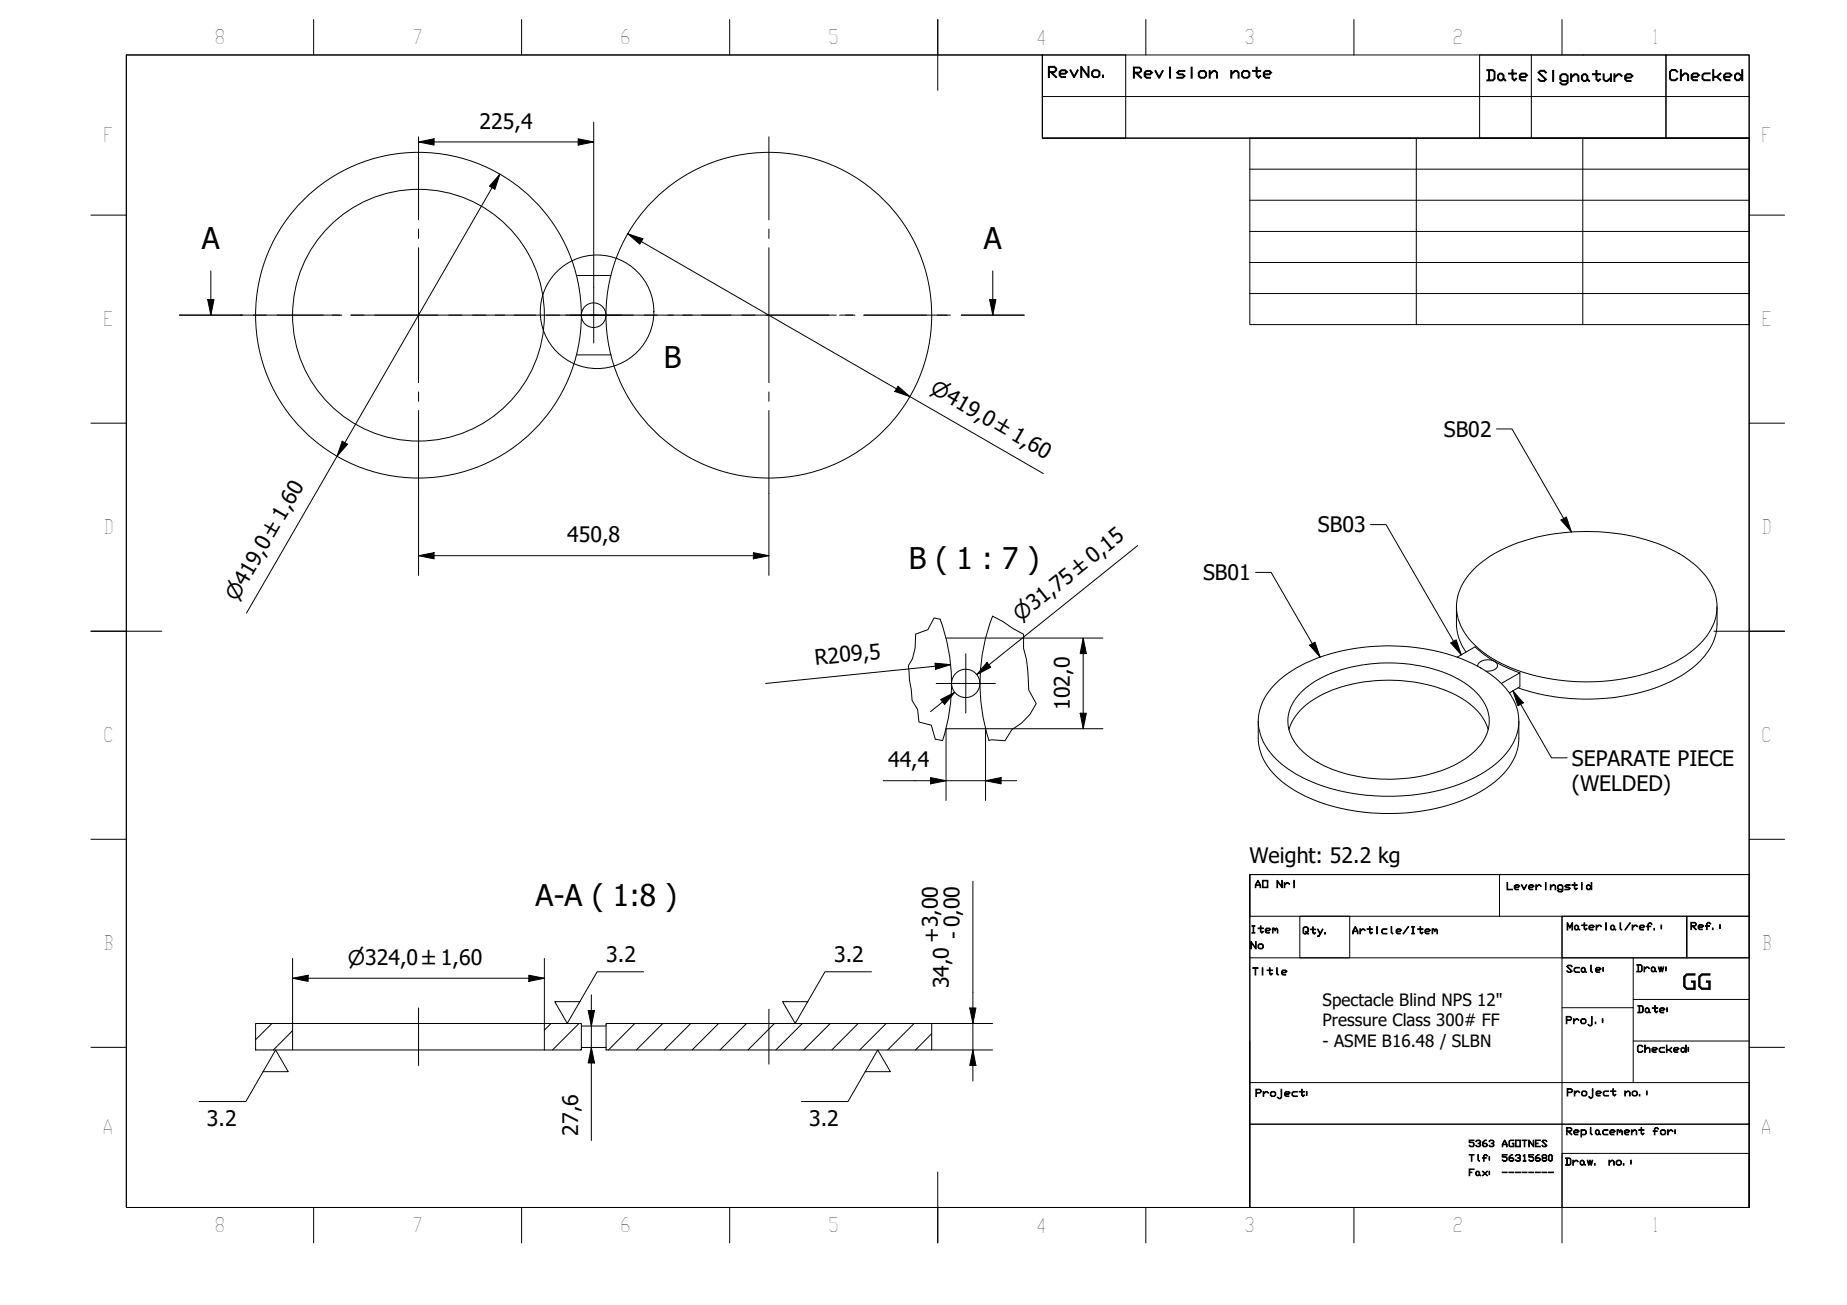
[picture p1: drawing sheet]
<svg xmlns="http://www.w3.org/2000/svg" width="297mm" height="210mm" viewBox="0 0 297 210" stroke-linecap="round" stroke-linejoin="round" font-family="sans-serif">
<!-- layer: Hatch (ISO) -->
<g fill="none" stroke="#000" stroke-width=".16">
<path d="M43.7 164.6l-2.6 2.6M47.1 165.8l-3.1 3.1M88.6 164.6l-1.1 1.1M93.1 164.6l-4.2 4.3M93.5 168.7l-.2 .2M97.6 164.6l-.1 .2M102.1 164.6l-4.2 4.3M106.6 164.6l-4.3 4.3M111.1 164.6l-4.3 4.3M115.6 164.6l-4.3 4.3M120.1 164.6l-4.3 4.3M124.5 164.6l-4.2 4.3"/>
<path d="M129 164.6l-4.2 4.3M133.5 164.6l-4.2 4.3M138 164.6l-4.2 4.3M142.5 164.6l-4.2 4.3M147 164.6l-4.3 4.3M149.8 166.3l-2.6 2.6"/>
</g>
<!-- layer: Visible (ISO) -->
<g fill="none" stroke="#000" stroke-width=".16">
<path d="M92.7 57.1h5.6M92.7 44.3h5.6M151.2 99.6a29.9 29.9 0 0 1 .4 19.5M159.6 99.1a29.9 29.9 0 0 0-.6 20M234.2 97.6v2.8a7.9 7.9 0 0 0 1.6 4.5M237 91.5a22.5 22.5 0 0 1 11.9-5.5 33.4 33.4 0 0 1 20.4 2.7 12.7 12.7 0 0 1 6.5 6.8 8 8 0 0 1-2.5 8.1 22.9 22.9 0 0 1-12.7 5.7 33 33 0 0 1-19.6-2.8 12.6 12.6 0 0 1-6.5-6.8 8 8 0 0 1 2.5-8.2zM276.1 97.6v2.8a9.1 9.1 0 0 1-3.7 6.9 26.5 26.5 0 0 1-15.2 5.1 33.4 33.4 0 0 1-13.1-1.8M146.1 107.1l.2 2.3M152.1 117.2h6.4M152.1 102.6h6.4M202.4 116v2.8a9.8 9.8 0 0 0 4.9 7.7 29.3 29.3 0 0 0 16.9 4.3 27.9 27.9 0 0 0 15.7-4.7 9.6 9.6 0 0 0 4.4-7.3v-2.8M205.2 109.9a23.8 23.8 0 0 1 13.6-5.7 32.3 32.3 0 0 1 19.3 3.2 11.7 11.7 0 0 1 6 7 8.1 8.1 0 0 1-2.7 7.6 23.6 23.6 0 0 1-13.6 5.8 32.3 32.3 0 0 1-19.3-3.3 11.6 11.6 0 0 1-6-6.9 8.1 8.1 0 0 1 2.7-7.7z"/>
<path d="M207.3 117.4a9.5 9.5 0 0 1 5.1-5.6 25.5 25.5 0 0 1 22.4 .3 9.1 9.1 0 0 1 4.5 5.3M209.1 111.5a17.8 17.8 0 0 1 10.5-4.6 25 25 0 0 1 15.5 2.6 8.4 8.4 0 0 1 4.4 5.9 6.9 6.9 0 0 1-3 6 21.6 21.6 0 0 1-13.1 3.9 22.1 22.1 0 0 1-13.1-3.7 6.9 6.9 0 0 1-3.1-6.6 7 7 0 0 1 1.9-3.5zM234.4 105.7l2.8-1.7a19.2 19.2 0 0 0 7.2 4.2M237.7 107.2a1.15 1.15 0 0 1 1.3-1.1 1.67 1.67 0 0 1 1.8 .8 1.13 1.13 0 0 1-1.3 1h-.5M241.4 109.9l3-1.7v2.3l-1.7 1M41.1 164.6h6v4.3h-6zM47.1 168.9h40.4M47.1 164.6h40.4M87.5 164.6h6v4.3h-6zM93.5 168.5h4M93.5 165h4M97.5 164.6h52.3v4.3h-52.3z"/>
<circle cx="67.3" cy="50.7" r="26.2"/>
<circle cx="67.3" cy="50.7" r="20.2"/>
<circle cx="95.5" cy="50.7" r="1.98"/>
<circle cx="123.6" cy="50.7" r="26.2"/>
<circle cx="155.3" cy="109.9" r="2.28"/>
</g>
<!-- layer: Break Line (ISO) -->
<path d="M151.2 99.6l-1-.2-1 1.9-1.9 .7-.1 2.2-.5 1.8-.6 1.1M159.6 99.1l1.7 .9 1.6 1.1 1.7 .9v2.3a23.9 23.9 0 0 1 .8 6.7l1.2 2.2-.9 1.7-1.4 1.4-1.6 1.1-1.1 1.7-2.1-.1-.5 .1M146.3 109.4l.3 1.5 .1 1.8 .9 1.4 .2 2 2 .5 .6 2.3 1.2 .2" fill="none" stroke="#000" stroke-width=".16"/>
<!-- layer: Section Line (ISO) -->
<g fill="none" stroke="#000" stroke-width=".16">
<path d="M28.9 50.7h10.1M33.4 48.2h1l-.5 2.5zM33.9 43.6v7.1M40.7 50.7h2.1M44.6 50.7h10.1M56.4 50.7h2.1M60.3 50.7h10.1M72.2 50.7h2.1M76 50.7h10.1M87.9 50.7h2.1M91.7 50.7h10.1M103.6 50.7h2.1"/>
<path d="M107.4 50.7h10.2M119.3 50.7h2.1M123.2 50.7h10.1M135 50.7h2.1M138.9 50.7h10.1M150.7 50.7h2.1M154.6 50.7h10.1M159.2 48.2h1l-.5 2.5zM159.7 43.6v7.1"/>
</g>
<path d="M33.4 48.2h1l-.5 2.5zM159.2 48.2h1l-.5 2.5z" fill="#000"/>
<!-- layer: Detail Boundary (ISO) -->
<circle cx="96" cy="50.1" r="9.1" fill="none" stroke="#000" stroke-width=".16"/>
<!-- layer: BOXES -->
<g fill="none" stroke="#000" stroke-width=".16">
<path d="M167.6 8.8v6.7h113.7M167.6 15.5v6.7h113.7M167.6 8.8h13.4v13.4h-13.4zM238 8.8h29.9v13.4h-29.9zM246.3 8.8v13.4M267.9 8.8h13.4v13.4h-13.4zM201 140.7h80.3h-80.3v6.7h80.3v-6.7v53.5h-80.3zM201 154.1h80.3M209 147.4h8.1v6.7h-8.1zM241.2 140.7v6.7M251.2 147.4h20.1v6.7v-6.7h10v6.7h-30.1zM251.2 147.4v46.8v-8.7h30.1v8.7"/>
<path d="M262.7 154.1v8h-11.5M201 174.1h80.3v6.7h-80.3v13.4M201 167.4v13.4h80.3v13.4M262.7 162.1v12M262.7 160.8h18.6M262.7 167.4h18.6M201 194.2h80.3"/>
</g>
<!-- layer: BORDER -->
<g fill="none" stroke="#000" stroke-width=".16">
<path d="M20.3 8.8h261v185.4h-261zM50.4 3.1v5.7M83.9 3.1v5.7M117.3 3.1v5.7M150.8 3.1v11.4M184.3 3.1v5.7M217.7 3.1v5.7M251.2 3.1v5.7M14.6 34.6h5.7M281.3 34.6h5.7M14.6 68.1h5.7M281.3 68.1h5.7"/>
<path d="M14.6 101.5h11.4M275.6 101.5h11.4M14.6 135h5.7M281.3 135h5.7M14.6 168.5h5.7M281.3 168.5h5.7M50.4 194.2v5.7M83.9 194.2v5.7M117.3 194.2v5.7M150.8 188.5v11.4M184.3 194.2v5.7M217.7 194.2v5.7"/>
<path d="M251.2 194.2v5.7"/>
</g>
<!-- layer: 0 -->
<path d="M20.3 8.8h147.3v13.4h113.7v30h-80.3v-30h80.3v118.5h-80.3v53.5h-180.7zM201 27.2h80.3M201 32.2h80.3M201 37.2h80.3M227.8 22.2v30M254.6 22.2v30M201 42.2h80.3M201 47.2h80.3" fill="none" stroke="#000" stroke-width=".16"/>
<!-- layer: Center Mark (ISO) -->
<g fill="none" stroke="#000" stroke-width=".16">
<path d="M67.3 22v13.4M67.3 36.8v1.5M67.3 39.8v21.7M123.7 22v13.4M123.7 36.8v1.5M123.7 39.8v21.7M38.6 50.7h13.4M53.5 50.7h1.5M56.5 50.7h21.6M79.7 50.7h1.5M82.7 50.7h25.6M91 50.7h9"/>
<path d="M95.5 46.2v9M109.8 50.7h1.5M112.8 50.7h21.7M136 50.7h1.5M139 50.7h13.3M67.3 63v1.6M67.3 66v13.4M123.7 63v1.6M123.7 66v13.4M150.6 109.9h9.5M155.3 105.1v9.6"/>
</g>
<!-- layer: Dimension (ISO) -->
<g fill="none" stroke="#000" stroke-width=".16">
<path d="M95.5 19.7v26.5M67.3 22.8l2.5-.5v1zM67.3 22.8h28.2M80.4 28l-.8 2.4-.9-.5zM80.4 28l-40.8 70.6M93 22.3l2.5 .5-2.5 .5zM101 37.6l2.4 .8-.5 .9zM101 37.6l66.8 38.6M55 71l.9 .5-1.7 1.9zM67.3 79.4v13.2M123.7 79.4v13.2M144.4 62.1l1.9 1.7-2.4-.8z"/>
<path d="M67.3 89.4l2.5-.5v1zM67.3 89.4h56.4M121.2 88.9l2.5 .5-2.5 .5zM183 87.7l-25.9 20.8 1.9-1.6M150.4 106.7l2.5 .2-2.4 .8zM151.3 112.5l2.2-1.1-1.6 1.9zM152.1 117.2v11.5M152.9 106.9l-29.8 3M153.5 111.4l-3.9 3.1M158.5 102.6h18.9M158.7 106.5l.6 .8-2.2 1.2zM173.7 114.7h1l-.5 2.5z"/>
<path d="M174.2 102.6l.5 2.5h-1zM174.2 102.6v14.6M177.4 117.2h-18.9v11.5M142 125.6h21.5M149.6 125.1l2.5 .5-2.5 .5zM158.5 125.6l2.5-.5v1zM47.1 157.3l2.5-.4v1zM47.1 157.3h40.4M47.1 154.2v10.4M85 156.9l2.5 .4-2.5 .6zM87.5 154.2v10.4M156.5 141.7v32.2"/>
<path d="M94.6 162.5h1l-.5 2.5zM95.1 168.5l.5 2.5h-1zM95.1 160v23.4M149.8 168.9h9.8M149.8 164.6h9.8M156 162.1h1l-.5 2.5zM156.5 168.9l.5 2.5h-1z"/>
</g>
<g fill="#000">
<path d="M67.3 22.8l2.5-.5v1zM80.4 28l-.8 2.4-.9-.5zM93 22.3l2.5 .5-2.5 .5zM101 37.6l2.4 .8-.5 .9zM55 71l.9 .5-1.7 1.9zM144.4 62.1l1.9 1.7-2.4-.8zM67.3 89.4l2.5-.5v1zM121.2 88.9l2.5 .5-2.5 .5zM150.4 106.7l2.5 .2-2.4 .8zM151.3 112.5l2.2-1.1-1.6 1.9zM158.7 106.5l.6 .8-2.2 1.2zM173.7 114.7h1l-.5 2.5z"/>
<path d="M174.2 102.6l.5 2.5h-1zM149.6 125.1l2.5 .5-2.5 .5zM158.5 125.6l2.5-.5v1zM47.1 157.3l2.5-.4v1zM85 156.9l2.5 .4-2.5 .6zM94.6 162.5h1l-.5 2.5zM95.1 168.5l.5 2.5h-1zM156 162.1h1l-.5 2.5zM156.5 168.9l.5 2.5h-1z"/>
</g>
<!-- layer: Symbol (ISO) -->
<path d="M240.7 69h2.5l9.5 16.6M201.9 92.1h2.5l7.9 13.6M220.4 84.4h2.5l12.1 20.9M251 83.6l.9-.4 .8 2.4zM210.6 103.8l.9-.5 .8 2.4zM233.3 103.4l.9-.5 .8 2.4zM243.3 111.1l1.7 1.9-.9 .5zM243.3 111.1l6.2 10.8h2.5M103.5 156.3h-7.5l-4.8 8.3-2-3.5h4.1M140.2 156.3h-7.5l-4.8 8.3-2-3.5h4M42.3 172.4h4.1l-2.1-3.5-4.8 8.3h-7.5M139.1 172.4h4.1l-2-3.5-4.8 8.3h-7.5" fill="none" stroke="#000" stroke-width=".16"/>
<!-- layer: Centerline (ISO) -->
<path d="M67.3 162.1v9.3M123.7 162.3v8.9" fill="none" stroke="#000" stroke-width=".16"/>
<!-- layer: Symbol (ISO) -->
<path d="M251 83.6l.9-.4 .8 2.4zM210.6 103.8l.9-.5 .8 2.4zM233.3 103.4l.9-.5 .8 2.4zM243.3 111.1l1.7 1.9-.9 .5z" fill="#000"/>
<g font-size="4.8">
<text x="32.4" y="40.1">А</text>
<text x="158.2" y="40.1">А</text>
<text x="106.8" y="59.1">B</text>
<text x="146.1" y="91.5">B ( 1 : 7 )</text>
<text x="86.1" y="145.7">А-А ( 1:8 )</text>
</g>
<g font-size="3.4">
<text x="77.1" y="20.7">225,4</text>
<text x="232.2" y="70.2">SB02</text>
<text x="91.2" y="87.2">450,8</text>
<text x="212" y="85.6">SB03</text>
<text x="193.5" y="93.3">SB01</text>
<text x="131.1" y="106.9" transform="rotate(-6 131.1 106.9)">R209,5</text>
<text x="172.1" y="114.2" transform="rotate(-90 172.1 114.2)">102,0</text>
<text x="142.8" y="123.4">44,4</text>
<text x="252.8" y="123.1">SEPARATE PIECE</text>
<text x="252.8" y="127.2">(WELDED)</text>
<text x="200.9" y="138.8">Weight: 52.2 kg</text>
<text x="97.5" y="154.8">3.2</text>
<text x="134.1" y="154.8">3.2</text>
<text x="151" y="151.7" transform="rotate(-90 151 151.7)">+3,00</text>
<text x="154.5" y="151.1" transform="rotate(-90 154.5 151.1)">- 0,00</text>
<text x="152.6" y="159" transform="rotate(-90 152.6 159)">34,0</text>
<text x="270.5" y="159.1">GG</text>
<text x="33.3" y="181.2">3.2</text>
<text x="93" y="182.7" transform="rotate(-90 93 182.7)">27,6</text>
<text x="130.1" y="181.2">3.2</text>
</g>
<g font-size="3.3">
<text x="149.4" y="63.1" transform="rotate(30 149.4 63.1)">⌀419,0 ±1,60</text>
<text x="38.2" y="96.9" transform="rotate(-60 38.2 96.9)">⌀419,0 ±1,60</text>
<text x="164.1" y="100.1" transform="rotate(-39 164.1 100.1)">⌀31,75 ±0,15</text>
<text x="55.9" y="155.2">⌀324,0 ±1,60</text>
</g>
<g font-size="3.2">
<text x="34.5" y="7.1">8</text>
<text x="66.3" y="7.1">7</text>
<text x="99.7" y="7.1">6</text>
<text x="133.2" y="7.1">5</text>
<text x="166.6" y="7.2">4</text>
<text x="200.1" y="7.1">3</text>
<text x="233.6" y="7.1">2</text>
<text x="265.6" y="7.1">1</text>
<text x="16.6" y="22.9">F</text>
<text x="283.3" y="22.9">F</text>
<text x="16.6" y="52.5">E</text>
<text x="283.3" y="52.5">E</text>
<text x="16.6" y="86">D</text>
<text x="283.3" y="86">D</text>
<text x="16.6" y="119.4">C</text>
<text x="283.3" y="119.4">C</text>
<text x="16.6" y="152.9">B</text>
<text x="283.3" y="152.9">B</text>
<text x="16.5" y="182.4">A</text>
<text x="283.2" y="182.4">A</text>
<text x="34.5" y="198.2">8</text>
<text x="66.3" y="198.2">7</text>
<text x="99.7" y="198.2">6</text>
<text x="133.2" y="198.2">5</text>
<text x="166.6" y="198.3">4</text>
<text x="200.1" y="198.2">3</text>
<text x="233.6" y="198.2">2</text>
<text x="265.6" y="198.2">1</text>
</g>
<g font-size="2.7">
<text x="212.7" y="161.7">Spectacle Blind NPS 12&quot;</text>
<text x="212.7" y="165">Pressure Class 300# FF</text>
<text x="212.7" y="168.3">- ASME B16.48 / SLBN</text>
</g>
<g font-size="2.4">
<text x="168.4" y="12.4">RevNo.</text>
<text x="182.1" y="12.5">Revision</text>
<text x="197.7" y="12.5">note</text>
<text x="238.9" y="13">Date</text>
<text x="247.1" y="13.1">Signature</text>
<text x="268.3" y="12.9">Checked</text>
</g>
<g font-size="1.6">
<text x="201.7" y="142.8">AO</text>
<text x="205.2" y="142.8">Nri</text>
<text x="242.2" y="143.1">Leveringstid</text>
<text x="251.9" y="149.6">Material/ref.:</text>
<text x="271.8" y="149.5">Ref.:</text>
<text x="201" y="150.1">Item</text>
<text x="201" y="152.6">No</text>
<text x="209.4" y="150.2">Qty.</text>
<text x="217.4" y="150.2">Article/Item</text>
<text x="201.3" y="156.8">Title</text>
<text x="251.8" y="156.4">Scale:</text>
<text x="263.1" y="156.3">Draw:</text>
<text x="251.7" y="164.6">Proj.:</text>
<text x="263.2" y="162.9">Date:</text>
<text x="263.2" y="169.3">Checked:</text>
<text x="201.8" y="176.4">Project:</text>
<text x="251.9" y="176.3">Project</text>
<text x="261.2" y="176.3">no.:</text>
<text x="251.8" y="182.5">Replacement</text>
<text x="265.7" y="182.5">for:</text>
<text x="251.6" y="187.4">Draw.</text>
<text x="258.6" y="187.4">no.:</text>
</g>
<g font-size="1.5">
<text x="236.1" y="184.4">5363</text>
<text x="241.4" y="184.4">AGOTNES</text>
<text x="236.1" y="186.8">Tlf:</text>
<text x="236.1" y="189.1">Fax:</text>
<text x="241.4" y="186.8">56315680</text>
<text x="241.4" y="189.1">--------</text>
</g>
</svg>
